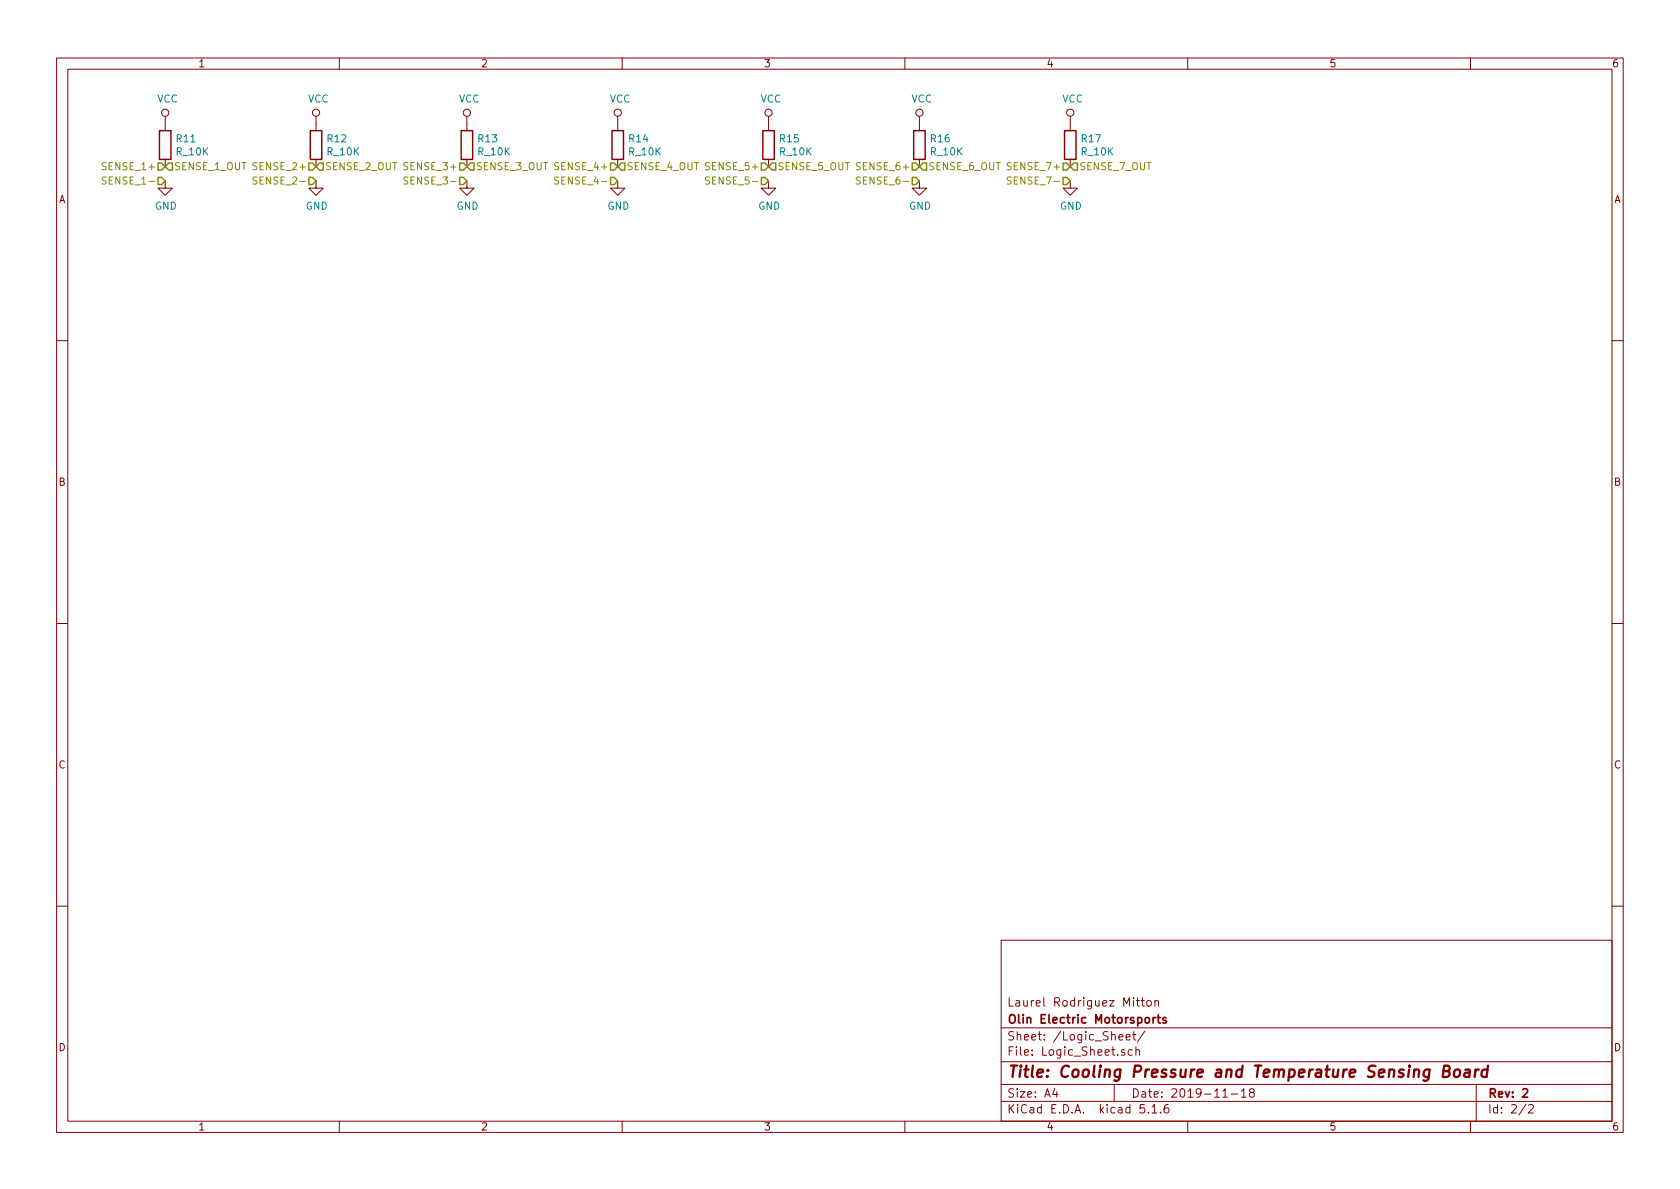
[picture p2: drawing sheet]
<svg xmlns="http://www.w3.org/2000/svg" width="297mm" height="210mm" viewBox="0 0 297 210" stroke-linecap="round" stroke-linejoin="round" font-family="sans-serif">
<g fill="none" stroke="#840000" stroke-width=".18">
<path d="M10 10.3h277v189.9h-277zM12 12.2h273v186.1h-273zM60 10.3v1.9M110 10.3v1.9M160 10.3v1.9M210 10.3v1.9M260 10.3v1.9M29.2 32v1.3h1.3l-1.3 1.2-1.3-1.2h1.3M29.2 20.6v2.5M29.2 28.2v1.3M55.9 32v1.3h1.2l-1.2 1.2-1.3-1.2h1.3M55.9 20.6v2.5"/>
<path d="M55.9 28.2v1.3M82.5 32v1.3h1.3l-1.3 1.2-1.2-1.2h1.2M82.5 20.6v2.5M82.5 28.2v1.3M109.2 32v1.3h1.3l-1.3 1.2-1.3-1.2h1.3M109.2 20.6v2.5M109.2 28.2v1.3M135.9 32v1.3h1.3l-1.3 1.2-1.3-1.2h1.3M135.9 20.6v2.5M135.9 28.2v1.3M162.6 32v1.3h1.2l-1.2 1.2-1.3-1.2h1.3M162.6 20.6v2.5"/>
<path d="M162.6 28.2v1.3M189.2 32v1.3h1.3l-1.3 1.2-1.2-1.2h1.2M189.2 20.6v2.5M189.2 28.2v1.3M10 60.2h2M285 60.2h2M10 110.3h2M285 110.3h2M10 160.2h2M177 166.3h108v32h-108zM200.9 176.9h.6M201.1 176.4v1.3l.4 .2"/>
<path d="M201.8 176.9h.5M202 176.4v1.3l.3 .2M202.8 177.1l.2-.2 .5 .2v.7l-.2 .1-.5-.1zM204.2 177.1l.2-.2 .3 .1 .1 .9M204.2 176.9v1M285 160.2h2M60 198.3v1.9M110 198.3v1.9M160 198.3v1.9M177 194.8h108M177 191.8h108M177 187.8h108"/>
<path d="M177 181.8h108M186.5 192.5l-.4 1h1M186.8 193v1M197 191.8v3M197.8 183.4l.8-.1-.1-.3-.5-.1-.2 .2 .1 .7h.6M198.8 185.7l-.3-.1-.2 .2v.2l.5 .2v.3h-.5M199.1 183.4l.7-.1v-.3l-.5-.1-.2 .2 .1 .7h.6M200.2 185.7l-.4-.1-.3 .3v.6l.3 .1 .4-.1M200.3 182.9h.5M200.5 182.4v1.3l.3 .2M200.8 185.7l.2-.1 .4 .1 .1 .9M200.8 185.1v1.5"/>
<path d="M202.3 195.3h-.7l-.1 .7 .3-.1 .5 .1 .1 .2-.1 .5-.2 .1-.6-.1M202.4 182.3l-1.3 2M203 196.7v.1M203.7 195.8l.4-.5v1.5M203.7 196.8h.8M205.2 196.7v.1M206.6 195.3a.62 .62 0 0 0-.8 .7l.1 .7 .2 .1 .5-.1 .1-.5-.1-.2-.5-.1-.3 .3M210 198.3v1.9M216.2 194h.8M217.7 193.5h1.1M219.5 193l.4-.5v1.5M219.5 194h.8"/>
<path d="M221.2 193.2l-.3-.3 .1-.2 .2-.2 .4 .1 .2 .2-.1 .2-.6 .2a.48 .48 0 0 0-.1 .7l.2 .1 .5-.1a.48 .48 0 0 0-.1-.7h-.1M260 198.3v1.9M261 191.8v6.5M269.8 195.2l-1.2 2M270.3 195.5l.2-.2h.3l.3 .5-.9 1h.9"/>
<circle cx="29.2" cy="19.9" r=".63"/>
<circle cx="55.9" cy="19.9" r=".63"/>
<circle cx="82.5" cy="19.9" r=".63"/>
<circle cx="109.2" cy="19.9" r=".63"/>
<circle cx="135.9" cy="19.9" r=".63"/>
<circle cx="162.6" cy="19.9" r=".63"/>
<circle cx="189.2" cy="19.9" r=".63"/>
</g>
<path d="M203.9 179.9v1M204.3 179.9l-.3 .1-.1 .2M204.6 179.9h.6M204.8 179.4v1.3l.4 .2M206.2 180a.37 .37 0 0 0-.6 .1l.1 .3 .5 .1v.1l-.2 .3-.4-.1M269.2 192.7l.3-.2h.3l.3 .5-.9 1h.9" fill="none" stroke="#840000" stroke-width=".3"/>
<path d="M255.2 189.4h.7a.5 .5 0 0 0 .4-.4 .5 .5 0 0 0-.3-.6h-.7l-.2 2h.8a.53 .53 0 0 0 .4-.5 .53 .53 0 0 0-.4-.5M257.4 189.2a.51 .51 0 0 1 .8 .3l-.1 .6a.54 .54 0 0 1-.5 .4 .54 .54 0 0 1-.6-.4l.1-.6zM259.1 189.2h.7v1.2M259.9 189.6l-.7 .1a.4 .4 0 0 0-.3 .3 .4 .4 0 0 0 .2 .4l.7-.1M260.9 189.1l-.2 1.3M261.5 189.1a.54 .54 0 0 0-.6 .4M263 189.2a.68 .68 0 0 0-1 .3l-.1 .6 .2 .2 .2 .1 .5-.1M263.1 188.4l-.3 2" fill="none" stroke="#840000" stroke-width=".41"/>
<path d="M28.2 23.1h2v5.1h-2zM54.9 23.1h2v5.1h-2zM81.5 23.1h2.1v5.1h-2.1zM108.2 23.1h2v5.1h-2zM134.9 23.1h2v5.1h-2zM161.5 23.1h2.1v5.1h-2.1zM188.2 23.1h2v5.1h-2z" fill="none" stroke="#840000" stroke-width=".25"/>
<g fill="none" stroke="#848400" stroke-width=".25">
<path d="M27.9 28.8h.7l.6 .7-.6 .6h-.7zM27.9 31.4h.7l.6 .6-.6 .6h-.7zM29.2 29.5l.6-.7h.7v1.3h-.7zM54.6 31.4h.6l.7 .6-.7 .6h-.6zM54.6 28.8h.6l.7 .7-.7 .6h-.6zM55.9 29.5l.6-.7h.6v1.3h-.6zM81.3 31.4h.6l.6 .6-.6 .6h-.6zM81.3 28.8h.6l.6 .7-.6 .6h-.6zM83.2 28.8h.6v1.3h-.6l-.7-.6zM107.9 31.4h.7l.6 .6-.6 .6h-.7zM107.9 28.8h.7l.6 .7-.6 .6h-.7zM109.9 28.8h.6v1.3h-.6l-.7-.6z"/>
<path d="M134.6 31.4h.7l.6 .6-.6 .6h-.7zM134.6 28.8h.7l.6 .7-.6 .6h-.7zM136.5 28.8h.7v1.3h-.7l-.6-.6zM161.3 31.4h.6l.7 .6-.7 .6h-.6zM161.3 28.8h.6l.7 .7-.7 .6h-.6zM163.2 28.8h.6v1.3h-.6l-.6-.6zM188 31.4h.6l.6 .6-.6 .6h-.6zM188 28.8h.6l.6 .7-.6 .6h-.6zM189.2 29.5l.7-.7h.6v1.3h-.6z"/>
</g>
<g fill="none" stroke="#848400" stroke-width=".18">
<path d="M18.8 28.8l-.5-.1-.3 .3 .2 .3 .5 .2v.4l-.2 .1h-.5M18.8 31.4l-.5-.1-.3 .2 .2 .3 .5 .3v.3l-.2 .2-.5-.1M45.4 31.4l-.4-.1-.3 .2 .1 .3 .6 .3v.3l-.2 .2-.5-.1M45.4 28.8l-.4-.1-.3 .3 .1 .3 .6 .2v.4l-.2 .1h-.5M72.1 31.4l-.5-.1-.2 .2 .1 .3 .6 .3v.3l-.2 .2-.5-.1M72.1 28.8l-.5-.1-.2 .3 .1 .3 .6 .2v.4l-.2 .1h-.5M98.8 31.4l-.5-.1-.3 .2 .2 .3 .5 .3v.3l-.2 .2-.5-.1M98.8 28.8l-.5-.1-.3 .3 .2 .3 .5 .2v.4l-.2 .1h-.5M125.5 31.4l-.5-.1-.3 .2 .1 .3 .6 .3v.3l-.2 .2-.5-.1M125.5 28.8l-.5-.1-.3 .3 .1 .3 .6 .2v.4l-.2 .1h-.5M152.1 31.4l-.5-.1-.2 .2 .1 .3 .6 .3v.3l-.2 .2-.5-.1M152.1 28.8l-.5-.1-.2 .3 .1 .3 .6 .2v.4l-.2 .1h-.5"/>
<path d="M178.8 31.4l-.5-.1-.2 .2 .1 .3 .5 .3v.3l-.2 .2-.4-.1M178.8 28.8l-.5-.1-.2 .3 .1 .3 .5 .2v.4l-.2 .1h-.4"/>
</g>
<text font-size="2.8" fill="#840000" x="178" y="190.5">Title: Cooling Pressure and Temperature Sensing Board</text>
<g font-size="2.1" fill="#840000">
<text x="178" y="178">Laurel Rodriguez Mitton</text>
<text x="178" y="184">Sheet: /Logic_Sheet/</text>
<text x="178" y="181">Olin Electric Motorsports</text>
<text x="178" y="186.7">File: Logic_Sheet.sch</text>
<text x="178" y="196.9">KiCad E.D.A. kicad 5.1.6</text>
<text x="178" y="194.1">Size: A4</text>
<text x="200" y="194.1">Date: 2019-11-18</text>
<text x="263" y="194.1">Rev: 2</text>
<text x="263" y="196.9">Id: 2/2</text>
</g>
<g font-size="1.8" fill="#840000">
<text x="35" y="11.9">1</text>
<text x="85" y="11.9">2</text>
<text x="135" y="11.9">3</text>
<text x="185" y="11.9">4</text>
<text x="235" y="11.9">5</text>
<text x="285" y="11.9">6</text>
<text x="10.4" y="35.9">A</text>
<text x="285.4" y="35.9">A</text>
<text x="10.4" y="85.9">B</text>
<text x="285.4" y="85.9">B</text>
<text x="10.4" y="135.9">C</text>
<text x="285.4" y="135.9">C</text>
<text x="10.4" y="185.9">D</text>
<text x="285.4" y="185.9">D</text>
<text x="35" y="199.9">1</text>
<text x="85" y="199.9">2</text>
<text x="135" y="199.9">3</text>
<text x="185" y="199.9">4</text>
<text x="235" y="199.9">5</text>
<text x="285" y="199.9">6</text>
</g>
<g font-size="1.8" fill="#008484">
<text x="27.8" y="18.1">VCC</text>
<text x="54.5" y="18.1">VCC</text>
<text x="81.1" y="18.1">VCC</text>
<text x="107.8" y="18.1">VCC</text>
<text x="134.5" y="18.1">VCC</text>
<text x="161.1" y="18.1">VCC</text>
<text x="187.8" y="18.1">VCC</text>
<text x="31.3" y="25.2">R11</text>
<text x="31.3" y="27.5">R_10K</text>
<text x="57.9" y="25.2">R12</text>
<text x="57.9" y="27.5">R_10K</text>
<text x="84.6" y="25.2">R13</text>
<text x="84.6" y="27.5">R_10K</text>
<text x="111.3" y="25.2">R14</text>
<text x="111.3" y="27.5">R_10K</text>
<text x="137.9" y="25.2">R15</text>
<text x="137.9" y="27.5">R_10K</text>
<text x="164.6" y="25.2">R16</text>
<text x="164.6" y="27.5">R_10K</text>
<text x="191.3" y="25.2">R17</text>
<text x="191.3" y="27.5">R_10K</text>
<text x="27.4" y="37.1">GND</text>
<text x="54.1" y="37.1">GND</text>
<text x="80.7" y="37.1">GND</text>
<text x="107.4" y="37.1">GND</text>
<text x="134.1" y="37.1">GND</text>
<text x="160.7" y="37.1">GND</text>
<text x="187.4" y="37.1">GND</text>
</g>
<g font-size="1.8" fill="#848400">
<text x="18.7" y="30.1">SENSE_1+</text>
<text x="19.1" y="32.6">SENSE_1-</text>
<text x="30.7" y="30.1">SENSE_1_OUT</text>
<text x="45.4" y="30.1">SENSE_2+</text>
<text x="45.8" y="32.6">SENSE_2-</text>
<text x="57.4" y="30.1">SENSE_2_OUT</text>
<text x="72" y="30.1">SENSE_3+</text>
<text x="72.5" y="32.6">SENSE_3-</text>
<text x="84.1" y="30.1">SENSE_3_OUT</text>
<text x="98.7" y="30.1">SENSE_4+</text>
<text x="99.1" y="32.6">SENSE_4-</text>
<text x="110.7" y="30.1">SENSE_4_OUT</text>
<text x="125.4" y="30.1">SENSE_5+</text>
<text x="125.8" y="32.6">SENSE_5-</text>
<text x="137.4" y="30.1">SENSE_5_OUT</text>
<text x="152" y="30.1">SENSE_6+</text>
<text x="152.5" y="32.6">SENSE_6-</text>
<text x="164.1" y="30.1">SENSE_6_OUT</text>
<text x="178.7" y="30.1">SENSE_7+</text>
<text x="179.1" y="32.6">SENSE_7-</text>
<text x="190.8" y="30.1">SENSE_7_OUT</text>
</g>
</svg>
